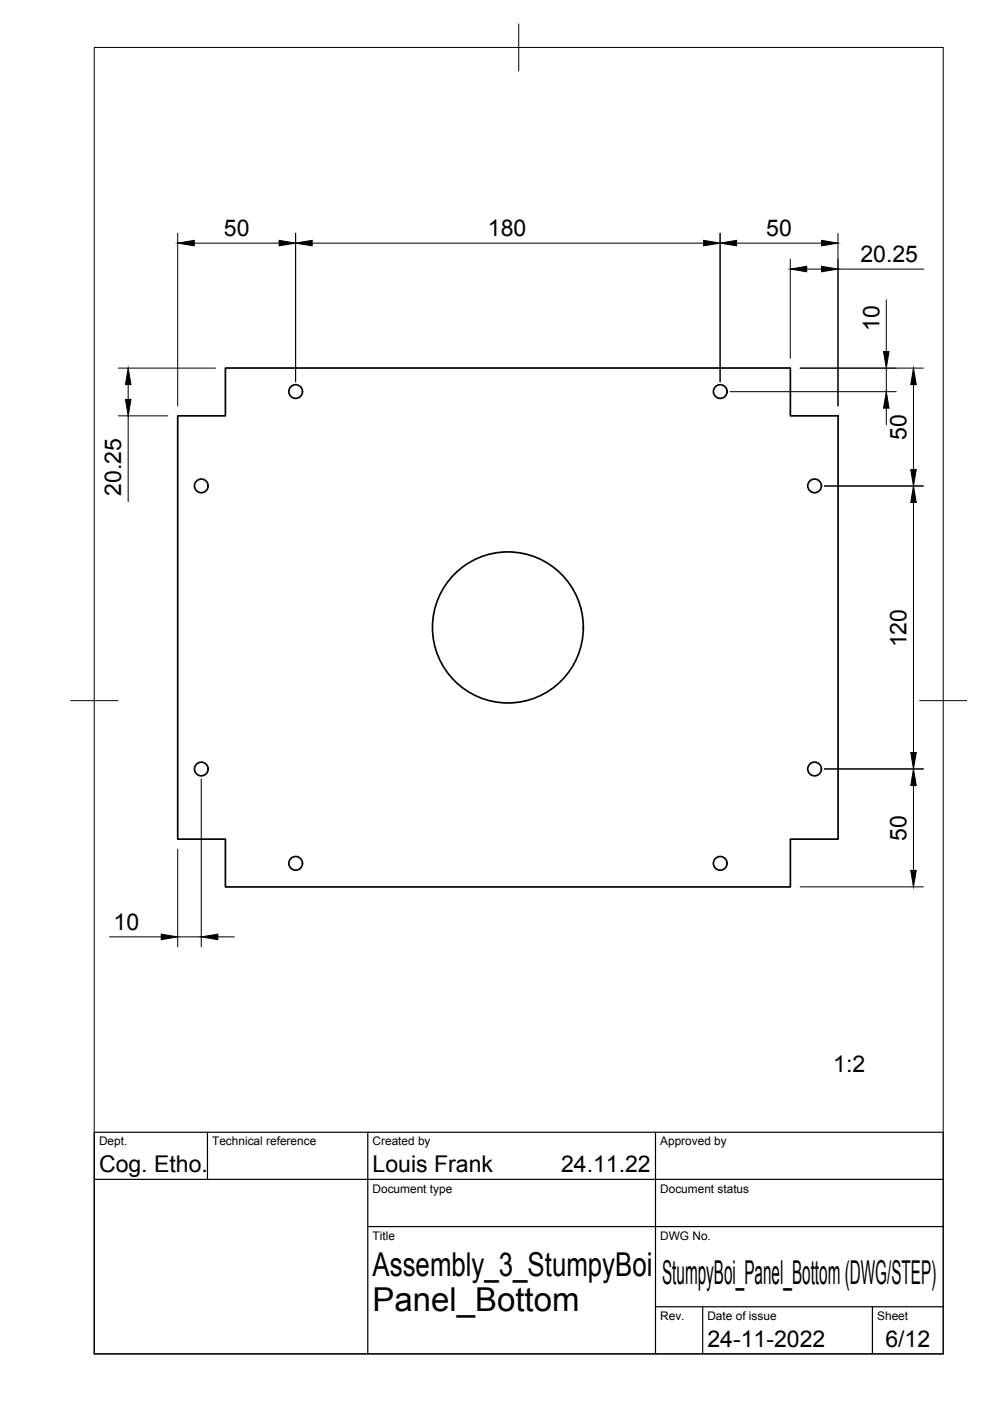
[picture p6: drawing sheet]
<svg xmlns="http://www.w3.org/2000/svg" width="210mm" height="297mm" viewBox="0 0 210 297" stroke-linecap="round" stroke-linejoin="round" font-family="sans-serif">
<!-- layer: Visible -->
<g fill="none" stroke="#000" stroke-width=".36">
<path d="M47.8 78h119.8v10.2h10.1v89.7h-10.1v10.2h-119.8v-10.2h-10.1v-89.7h10.1z"/>
<circle cx="62.7" cy="83" r="1.45"/>
<circle cx="152.7" cy="83" r="1.45"/>
<circle cx="42.7" cy="103" r="1.45"/>
<circle cx="172.7" cy="103" r="1.45"/>
<circle cx="107.7" cy="133" r="16"/>
<circle cx="42.7" cy="163" r="1.45"/>
<circle cx="172.7" cy="163" r="1.45"/>
<circle cx="62.7" cy="183" r="1.45"/>
<circle cx="152.7" cy="183" r="1.45"/>
</g>
<!-- layer: BORDER -->
<path d="M20 10.1h180v276.9h-180zM110 5.1v10M15 148.6h10M195 148.6h10" fill="none" stroke="#000" stroke-width=".21"/>
<!-- layer: TITLEBLOCK -->
<path d="M20 240.1h180v46.9h-180zM20 250h180M44 240.1v9.9M78 240.1v46.9M139 240.1v46.9M78 260.1h122M139 277.1h61M149 277.1v9.9M185 277.1v9.9" fill="none" stroke="#000" stroke-width=".25"/>
<!-- layer: FD_Dimensions -->
<g fill="none" stroke="#000" stroke-width=".21">
<path d="M37.7 49.5v36.6M41.2 51.5h18M62.7 49.5v31.4M66.2 51.5h83M152.7 49.5v31.4M156.2 51.5h18M167.6 55v21M171 57.1h3.2M177.7 49.5v36.6M177.7 57.1h18.2M25.1 78h20.6M169.7 78h26.1"/>
<path d="M187.9 63.6v10.9M187.9 78v5M25.1 88.2h10.5M27.2 81.5v3.2M27.2 88.2v18.2M154.8 83h35.2M187.9 86.5v3.6M193.7 81.5v18.1M174.8 103h21M193.7 106.5v53M42.7 165.1v35.7M174.8 163h21"/>
<path d="M193.7 166.5v18M23.2 198.6h11M37.7 180v20.8M37.7 198.6h5M46.2 198.6h3.5M169.7 188h26.1"/>
</g>
<g fill="#000" stroke="#000" stroke-width=".21">
<path d="M37.7 51.5l3.5-.5v1.1zM59.2 51l3.5 .5-3.5 .6zM62.7 51.5l3.5-.5v1.1zM149.2 51l3.5 .5-3.5 .6zM152.7 51.5l3.5-.5v1.1zM167.6 57.1l3.4-.6v1.1zM174.2 51l3.5 .5-3.5 .6zM174.2 56.5l3.5 .6-3.5 .5zM187.3 74.5h1.2l-.6 3.5zM27.2 78l.6 3.5h-1.2zM26.6 84.7h1.2l-.6 3.5zM187.9 83l.6 3.5h-1.2z"/>
<path d="M193.7 78l.6 3.5h-1.2zM193.1 99.6h1.2l-.6 3.4zM193.7 103l.6 3.5h-1.2zM193.1 159.5h1.2l-.6 3.5zM193.7 163l.6 3.5h-1.2zM34.2 198.1l3.5 .5-3.5 .6zM42.7 198.6l3.5-.5v1.1zM193.1 184.5h1.2l-.6 3.5z"/>
</g>
<g font-size="7">
<text x="79" y="270.6">Assembly_3_StumpyBoi</text>
<text x="140.4" y="272.3">StumpyBoi_Panel_Bottom (DWG/STEP)</text>
<text x="79" y="278.1">Panel_Bottom</text>
</g>
<g font-size="4.9">
<text x="47.5" y="50.1">50</text>
<text x="103.4" y="50.1">180</text>
<text x="162.5" y="50.1">50</text>
<text x="182.4" y="55.6">20.25</text>
<text x="186.5" y="70.2" transform="rotate(-90 186.5 70.2)">10</text>
<text x="192.2" y="93.2" transform="rotate(-90 192.2 93.2)">50</text>
<text x="25.7" y="105.1" transform="rotate(-90 25.7 105.1)">20.25</text>
<text x="192.2" y="137.3" transform="rotate(-90 192.2 137.3)">120</text>
<text x="192.2" y="178.3" transform="rotate(-90 192.2 178.3)">50</text>
<text x="24.1" y="197.2">10</text>
<text x="176.7" y="227.3">1:2</text>
<text x="21" y="248.5">Cog. Etho.</text>
<text x="79" y="248.5">Louis Frank</text>
<text x="119" y="248.5">24.11.22</text>
<text x="150" y="285.5">24-11-2022</text>
<text x="187.7" y="285.7">6/12</text>
</g>
<g font-size="2.5">
<text x="21" y="242.9">Dept.</text>
<text x="45" y="242.9">Technical reference</text>
<text x="79" y="242.9">Created by</text>
<text x="140" y="242.9">Approved by</text>
<text x="79" y="252.8">Document type</text>
<text x="140" y="252.8">Document status</text>
<text x="79" y="262.9">Title</text>
<text x="140" y="262.9">DWG No.</text>
<text x="140" y="279.9">Rev.</text>
<text x="150" y="279.9">Date of issue</text>
<text x="186" y="279.9">Sheet</text>
</g>
</svg>
